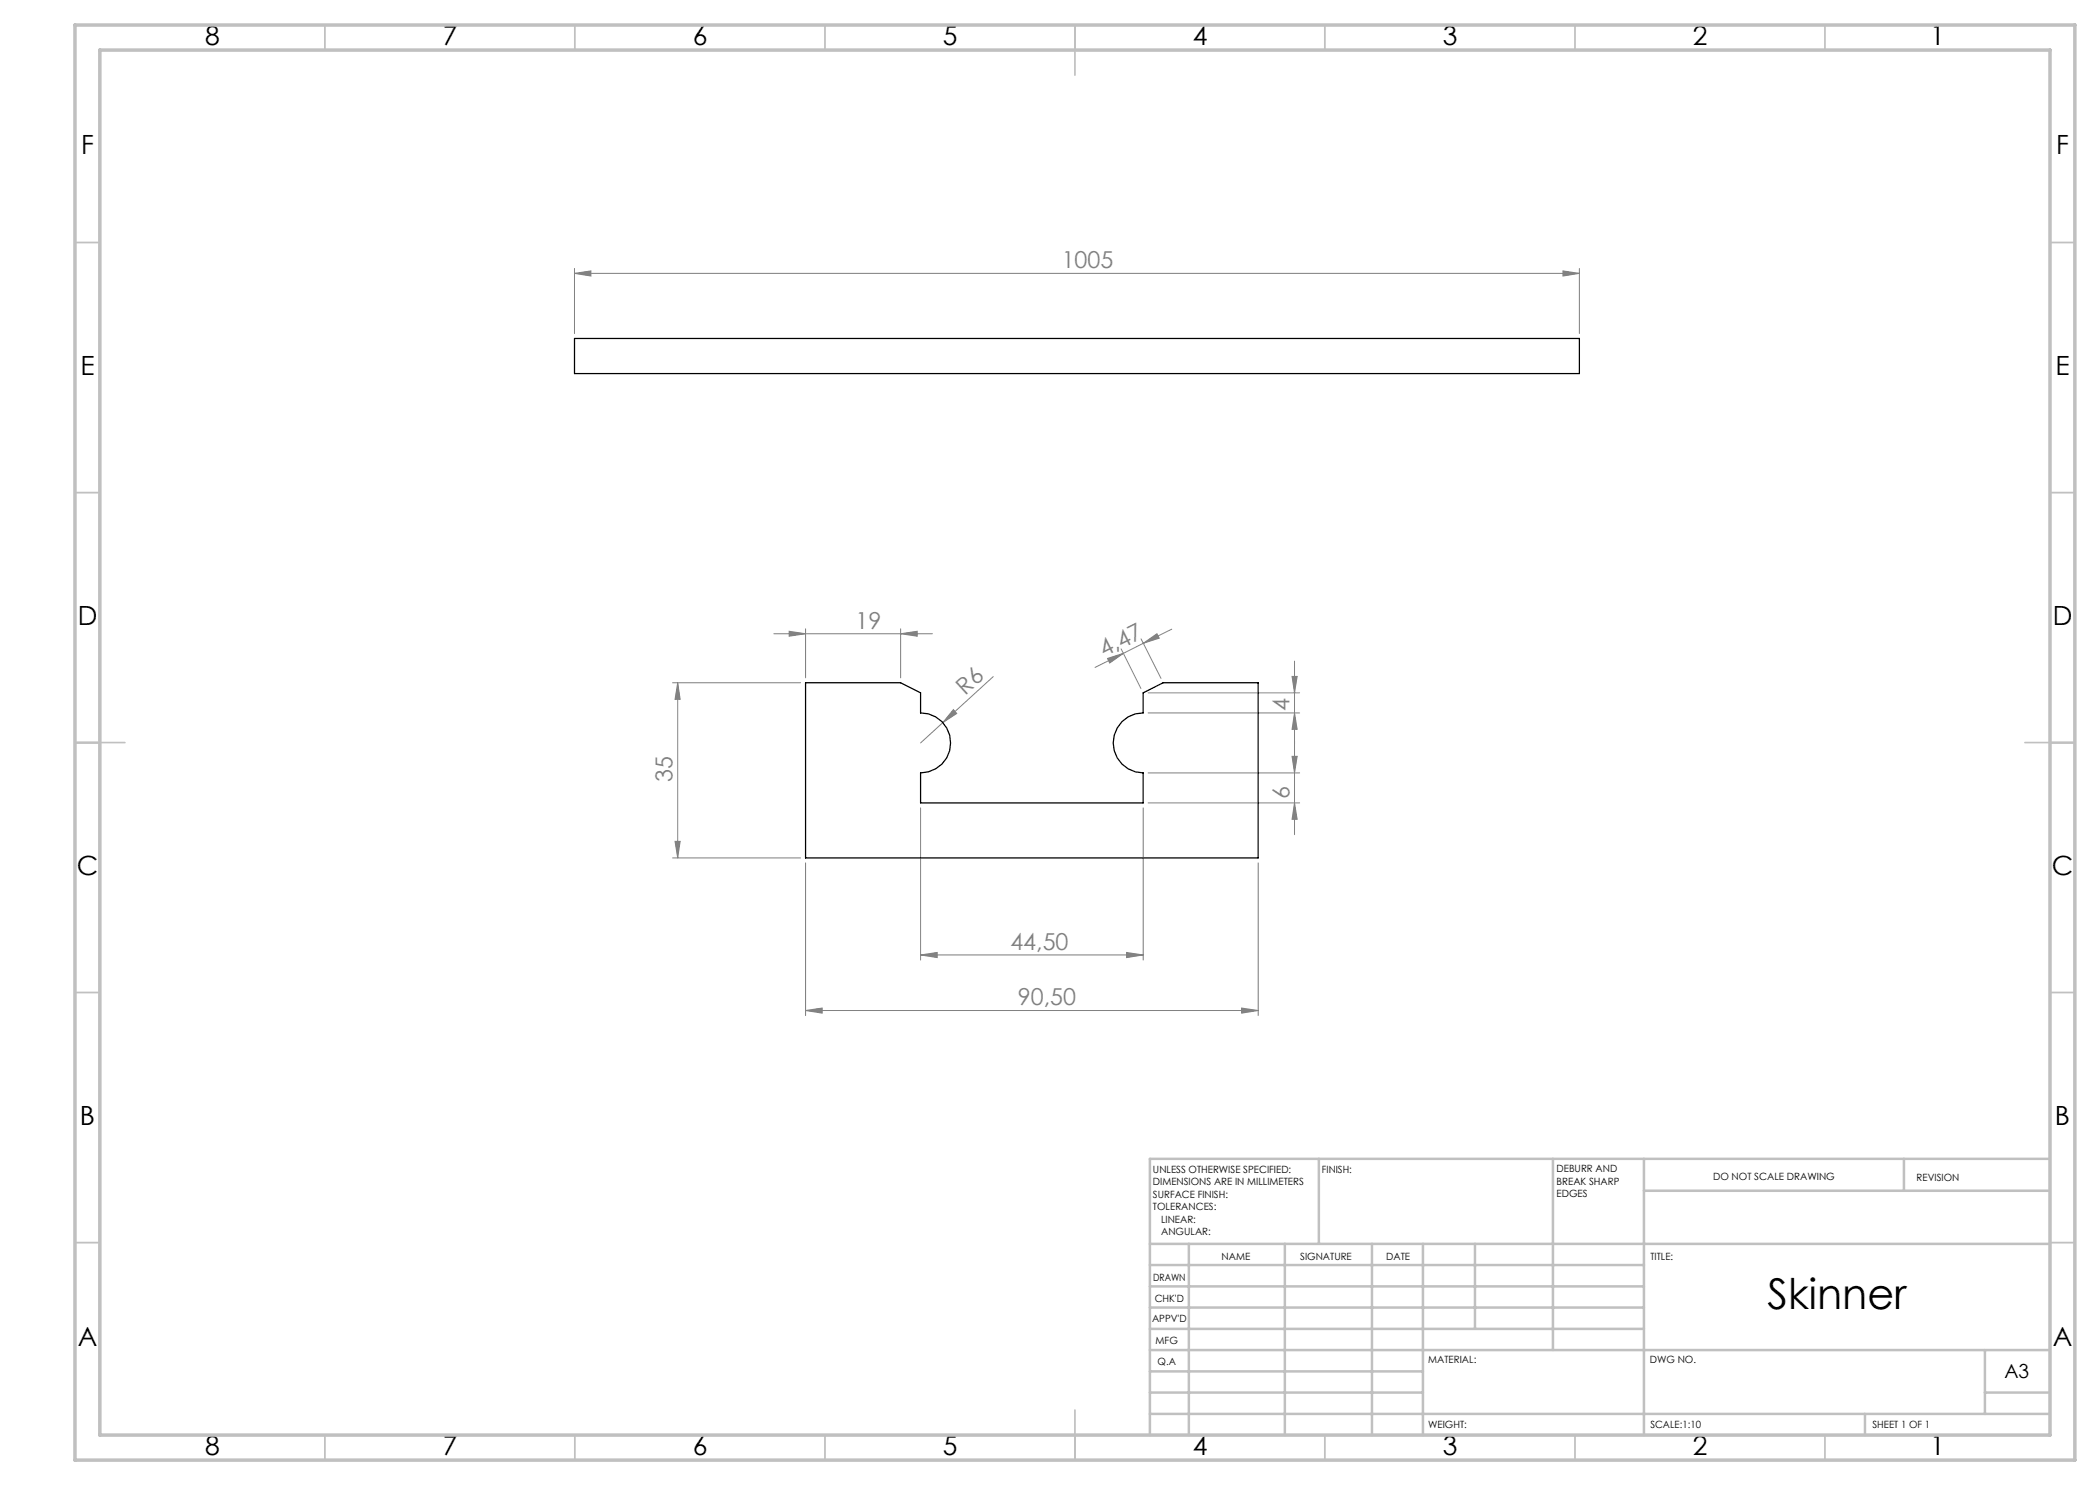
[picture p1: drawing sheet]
<svg xmlns="http://www.w3.org/2000/svg" width="420mm" height="297mm" viewBox="0 0 420 297" stroke-linecap="round" stroke-linejoin="round" font-family="sans-serif">
<g fill="none" stroke="#808080" stroke-width=".2">
<path d="M114.9 54.7l3.3-.5v1zM114.9 53.7v13M114.9 54.7h201M312.6 54.2l3.3 .5-3.3 .5zM315.9 53.7v13M134.5 136.6h25.6M135.5 136.6v35M135.5 136.6l.5 3.3h-1zM154.8 126.7h31.7M157.8 126.3l3.3 .4-3.3 .5zM161.1 125.8v9.8M180.1 126.7l3.3-.4v.9z"/>
<path d="M180.1 125.8v9.8M198.6 135.3l-14.5 13.3M221.5 131.7l3.2-1-2.8 1.9zM224.2 129.8l4 7.9M224.7 130.7l-5.7 2.8M228.2 127.8l4 7.9M228.7 128.7l2.7-2 .4 .9zM228.7 128.7l-4 2M229.6 138.6h30.3M234.4 125.8l-5.7 2.9M258.4 135.3h1l-.5 3.3zM258.9 132.2v34.7"/>
<path d="M190.7 141.9l.6 .8-2.7 1.8zM229.6 154.6h30.3M229.6 142.6h30.3M258.4 151.3h1l-.5 3.3zM258.9 142.6l.5 3.3h-1zM134.5 171.6h25.6M135 168.3h1l-.5 3.3zM161.1 172.6v30.5M184.1 161.6v30.4M228.6 161.6v30.4M229.6 160.6h30.3M251.6 172.6v30.5"/>
<path d="M258.9 160.6l.5 3.3h-1zM184.1 191l3.3-.5v1zM184.1 191h44.5M225.3 190.5l3.3 .5-3.3 .5zM161.1 202.1l3.3-.5v1zM161.1 202.1h90.5M248.3 201.6l3.3 .5-3.3 .5z"/>
</g>
<g fill="none" stroke="#c0c0c0" stroke-width=".35">
<path d="M65 5v5M115 5v5M165 5v5M215 5v10M265 5v5M315 5v5M365 5v5M15 48.5h5M410 48.5h5M15 98.5h5M410 98.5h5M15 148.5h10"/>
<path d="M405 148.5h10M15 198.5h5M410 198.5h5M15 248.5h5M410 248.5h5M65 287v5M115 287v5M165 287v5M215 282v10M265 287v5M315 287v5M365 287v5"/>
</g>
<g fill="none" stroke="#c0c0c0" stroke-width=".5">
<path d="M263.8 231.8v17M310.6 231.8v38.2M328.8 231.8v55.2M328.8 238.2h81.2M380.8 231.8v6.4M410 231.8h-180v55.2M230 248.8h180M230 257.3h98.8M230 253h98.8M237.8 248.8v38.2M257 248.8v38.2M274.4 248.8v38.2"/>
<path d="M284.6 248.8v38.2M295 248.8v17M230 265.8h98.8M230 261.5h98.8M230 278.5h54.6M230 274.3h54.6M230 270h180M397 278.5h13M397 270v12.8M230 282.8h180M373 282.8v4.2"/>
</g>
<path d="M15 5h400v287h-400zM20 10h390v277h-390z" fill="none" stroke="#c0c0c0" stroke-width=".7"/>
<g fill="#808080">
<path d="M190.7 141.9l.6 .8-2.7 1.8z"/>
<path d="M225.3 190.5l3.3 .5-3.3 .5zM184.1 191l3.3-.5v1zM180.1 126.7l3.3-.4v.9zM157.8 126.3l3.3 .4-3.3 .5z"/>
<path d="M114.9 54.7l3.3-.5v1zM312.6 54.2l3.3 .5-3.3 .5zM161.1 202.1l3.3-.5v1zM248.3 201.6l3.3 .5-3.3 .5z"/>
<path d="M228.7 128.7l2.7-2 .4 .9zM221.5 131.7l3.2-1-2.8 1.9z"/>
<path d="M258.4 135.3h1l-.5 3.3zM258.9 142.6l.5 3.3h-1z"/>
<path d="M135.5 136.6l.5 3.3h-1zM135 168.3h1l-.5 3.3zM258.4 151.3h1l-.5 3.3zM258.9 160.6l.5 3.3h-1z"/>
</g>
<path d="M114.9 67.7h201v7h-201zM161.1 136.6h19l4 2v4a6 6 0 0 1 6 6 6 6 0 0 1-6 6v6h44.5v-6a6 6 0 0 1-6-6 6 6 0 0 1 6-6v-4l4-2h19v35h-90.5z" fill="none" stroke="#000" stroke-width=".25"/>
<text font-size="8.5" x="353.5" y="261.8">Skinner</text>
<g font-size="5.3">
<text x="41" y="9">8</text>
<text x="88.5" y="9">7</text>
<text x="138.5" y="9">6</text>
<text x="188.5" y="9">5</text>
<text x="238.5" y="9">4</text>
<text x="288.5" y="9">3</text>
<text x="338.5" y="9">2</text>
<text x="386" y="9">1</text>
<text x="16.2" y="30.7">F</text>
<text x="411.2" y="30.7">F</text>
<text x="16.1" y="75">E</text>
<text x="411.1" y="75">E</text>
<text x="15.5" y="125">D</text>
<text x="410.5" y="125">D</text>
<text x="15.4" y="175">C</text>
<text x="410.4" y="175">C</text>
<text x="16" y="225">B</text>
<text x="411" y="225">B</text>
<text x="15.5" y="269.2">A</text>
<text x="410.5" y="269.2">A</text>
<text x="41" y="291">8</text>
<text x="88.5" y="291">7</text>
<text x="138.5" y="291">6</text>
<text x="188.5" y="291">5</text>
<text x="238.5" y="291">4</text>
<text x="288.5" y="291">3</text>
<text x="338.5" y="291">2</text>
<text x="386" y="291">1</text>
</g>
<g font-size="4.7" fill="#808080">
<text x="212.3" y="53.7">1005</text>
<text x="171.1" y="125.7">19</text>
<text x="220.8" y="131.5" transform="rotate(-27 220.8 131.5)">4,47</text>
<text x="193.1" y="139.1" transform="rotate(-42 193.1 139.1)">R6</text>
<text x="257.9" y="142.1" transform="rotate(-90 257.9 142.1)">4</text>
<text x="134.5" y="156.3" transform="rotate(-90 134.5 156.3)">35</text>
<text x="257.9" y="159.9" transform="rotate(-90 257.9 159.9)">6</text>
<text x="202.1" y="190">44,50</text>
<text x="203.6" y="201.1">90,50</text>
</g>
<text font-size="3.9" x="400.9" y="275.5">A3</text>
<g font-size="2">
<text x="230.6" y="234.6">UNLESS OTHERWISE SPECIFIED:</text>
<text x="230.6" y="237.1">DIMENSIONS ARE IN MILLIMETERS</text>
<text x="230.6" y="239.6">SURFACE FINISH:</text>
<text x="264.4" y="234.6">FINISH:</text>
<text x="311.3" y="234.5">DEBURR AND</text>
<text x="311.3" y="237">BREAK SHARP</text>
<text x="311.3" y="239.5">EDGES</text>
<text x="342.6" y="236">DO NOT SCALE DRAWING</text>
<text x="383.3" y="236.2">REVISION</text>
<text x="230.6" y="242.1">TOLERANCES:</text>
<text x="232.2" y="244.6">LINEAR:</text>
<text x="232.2" y="247.1">ANGULAR:</text>
<text x="244.3" y="252">NAME</text>
<text x="260" y="251.9">SIGNATURE</text>
<text x="277.2" y="251.9">DATE</text>
<text x="330.1" y="251.9">TITLE:</text>
<text x="230.6" y="256.1">DRAWN</text>
<text x="230.9" y="260.3">CHK'D</text>
<text x="230.4" y="264.4">APPV'D</text>
<text x="231.1" y="268.8">MFG</text>
<text x="231.5" y="273">Q.A</text>
<text x="285.6" y="272.5">MATERIAL:</text>
<text x="330" y="272.5">DWG NO.</text>
<text x="285.6" y="285.5">WEIGHT:</text>
<text x="330.1" y="285.6">SCALE:1:10</text>
<text x="374.5" y="285.6">SHEET 1 OF 1</text>
</g>
</svg>
